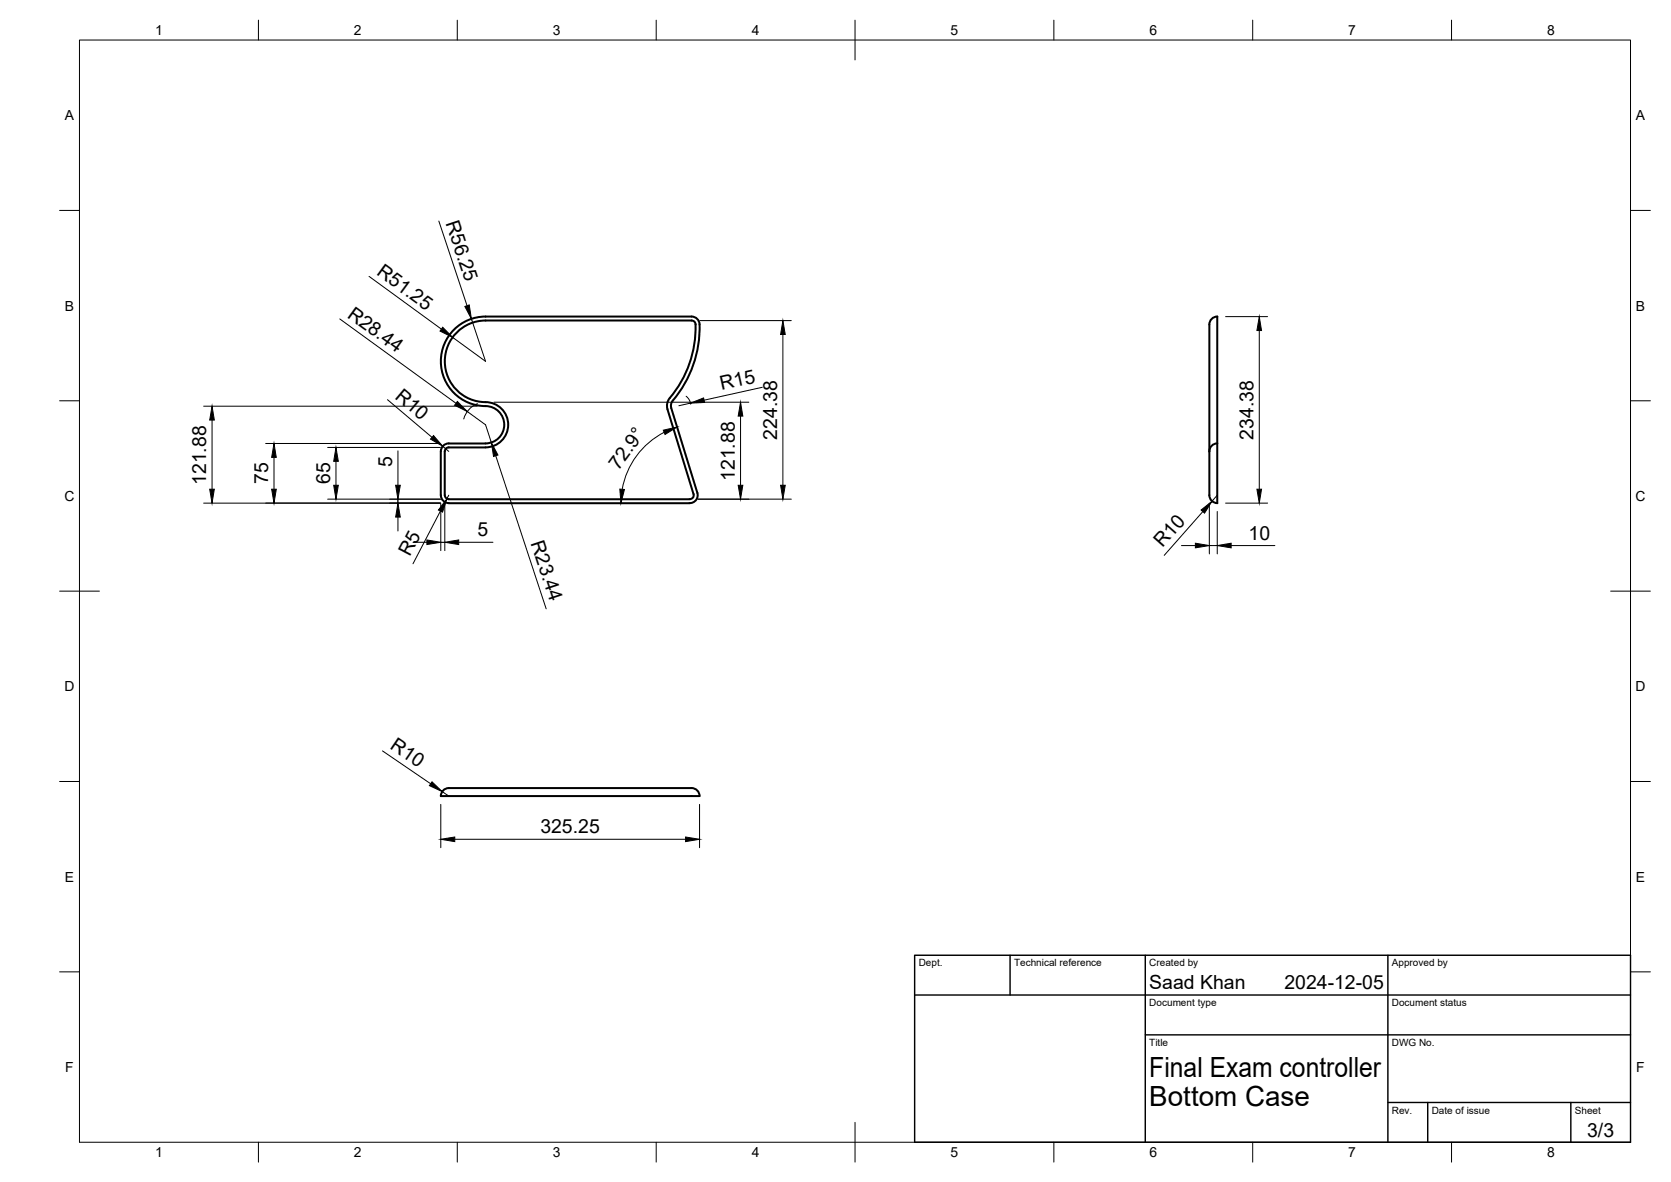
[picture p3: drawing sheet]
<svg xmlns="http://www.w3.org/2000/svg" width="420mm" height="297mm" viewBox="0 0 420 297" stroke-linecap="round" stroke-linejoin="round" font-family="sans-serif">
<!-- layer: Visible -->
<g fill="none" stroke="#000" stroke-width=".51">
<path d="M304.1 81.6v42.8a2 2 0 0 0 2 2M304.1 81.6a1.93 1.93 0 0 1 2-2v46.9M110.8 113.4v11a2 2 0 0 0 2.1 2M112.8 112.4h9.3M112.9 112.4a1.01 1.01 0 0 0-1.1 1M122.1 112.4a5.7 5.7 0 0 0 5.7-5.7 5.7 5.7 0 0 0-5.7-5.6 10.3 10.3 0 0 1-10.3-10.3 10.3 10.3 0 0 1 10.3-10.3h51.8a.99 .99 0 0 1 1 1 27.8 27.8 0 0 1-6.8 18.9l-.4 1.4 .1 1.1 6.6 21.2a1.03 1.03 0 0 1-1 1.4l-60.5-.1a1.01 1.01 0 0 1-1.1-1v-11M168.8 102.6l6.5 21.3M168.8 102.5l-.1-.7a3.8 3.8 0 0 1 1.4-2.3 27.8 27.8 0 0 0 5.7-18.5 2 2 0 0 0-1.9-1.4h-51.8a11.3 11.3 0 0 0-11.2 11.7 11.3 11.3 0 0 0 12 10.8 4.7 4.7 0 0 1 3.9 5.1 4.7 4.7 0 0 1-4.7 4.2h-9.3a1.96 1.96 0 0 0-2 2M306.1 111.4a2 2 0 0 0-2 2M112.8 126.5h60.6M175.3 123.8a2 2 0 0 1-1.9 2.6M110.8 200.1h65.1"/>
<path d="M110.8 200a2.32 2.32 0 0 1 3-2h60.1a2 2 0 0 1 2 2"/>
</g>
<!-- layer: BORDER -->
<g fill="none" stroke="#000" stroke-width=".25">
<path d="M20 10.1h390v276.9h-390zM65 5.1v5M115 5.1v5M165 5.1v5M215 5.1v10M265 5.1v5M315 5.1v5M365 5.1v5M15 52.9h5M410 52.9h5M15 100.7h5M410 100.7h5"/>
<path d="M15 148.6h10M405 148.6h10M15 196.4h5M410 196.4h5M15 244.2h5M410 244.2h5M65 287v5M115 287v5M165 287v5M215 282.1v9.9M265 287v5M315 287v5"/>
<path d="M365 287v5"/>
</g>
<!-- layer: TITLEBLOCK -->
<path d="M230 240.1h180v46.9h-180zM230 250h180M254 240.1v9.9M288 240.1v46.9M349 240.1v46.9M288 260.1h122M349 277.1h61M359 277.1v9.9M395 277.1v9.9" fill="none" stroke="#000" stroke-width=".36"/>
<!-- layer: FD_Dimensions -->
<g fill="none" stroke="#000" stroke-width=".25">
<path d="M110.3 55.5l7.1 21.3M92.8 69.5l18.2 13.2M308.2 79.6h10.5M85.4 80.1l29.3 21.3M118.5 80.1l3.6 10.7-8.3-6M172.5 99.6l.7 .7 .5 1.3M176 80.6h23M191.7 97.3l-14.7 3.3M196.8 84.1v37.8M316.6 83.1v39.8M51.2 102.1h68.8M53.3 105.6v17.3"/>
<path d="M66.8 111.4h43.9M68.9 114.9v8M82.4 112.4h28.3M84.5 115.9v6M97.4 100.4l11.2 9.5M100.1 113.3v8.6M111.3 112.1l1.5 1.3M117.5 103.4l4.6 3.4 1.4 4.4M120 101.4a5.7 5.7 0 0 0-3.4 3.9M124.2 101.1h64.1M124.7 114.5l12.6 38.5M167 108.6a20 20 0 0 0-10.5 14.3"/>
<path d="M173.6 101.3l-2.9 .7M186.2 104.6v17.3M51.2 126.4h59.5M82.4 125.4h28.3M100.1 125.4v1M100.1 129.9v3.5M103.8 136.3h3.5M110.7 128.4l-6.9 13.3M110.8 126.5v11.9M110.8 136.3h1M111.8 126.5v11.9M112.8 124.4l-.4 .9"/>
<path d="M115.3 136.3h8.7M175.5 125.4h23.5M297.1 137.1h3.5M302.4 128.6l-9.7 11M304.1 126.5v12.7M304.1 137.1h2M306.1 128.5v10.7M306.1 124.4l-1.3 1.5M308.2 126.4h10.5M309.6 137.1h10.9M96.2 188.7l12.1 8.3M111.2 198.9l1.6 1.2"/>
<path d="M110.8 202.1v10.9M114.3 210.9h58.1M175.9 202.1v10.9"/>
</g>
<g fill="#000" stroke="#000" stroke-width=".25">
<path d="M116.9 77l1.1-.4 .5 3.5zM111.3 82.2l2.5 2.6-3.2-1.6zM173.6 101.3l3.3-1.3 .3 1.1zM196.8 80.6l.6 3.5h-1.1zM316.6 79.6l.6 3.5h-1.2zM53.3 102.1l.6 3.5h-1.2zM68.9 111.4l.6 3.5h-1.2zM84.5 112.4l.6 3.5h-1.2zM109 109.5l2.3 2.6-3.1-1.8zM115 100.9l2.5 2.5-3.2-1.6zM123.5 111.2l1.7 3.1-1.1 .4zM166.8 108.1l3.4-.8-3 1.9z"/>
<path d="M186.2 101.1l.6 3.5h-1.2zM52.7 122.9h1.2l-.6 3.5zM68.3 122.9h1.2l-.6 3.5zM83.9 121.9h1.2l-.6 3.5zM100.1 126.4l.5 3.5h-1.1zM99.5 121.9h1.1l-.5 3.5zM107.3 135.7l3.5 .6-3.5 .5zM112.4 125.3l-1.1 3.4-1.1-.5zM111.8 136.3l3.5-.6v1.1zM155.9 122.9l1.1 .1-.9 3.4zM185.6 121.9h1.2l-.6 3.5zM196.3 121.9h1.1l-.6 3.5z"/>
<path d="M300.6 136.5l3.5 .6-3.5 .6zM302 128.2l2.8-2.3-1.9 3.1zM306.1 137.1l3.5-.6v1.2zM316 122.9h1.2l-.6 3.5zM108.6 196.5l2.6 2.4-3.2-1.5zM110.8 210.9l3.5-.6v1.2zM172.4 210.3l3.5 .6-3.5 .6z"/>
</g>
<g font-size="7">
<text x="289" y="270.6">Final Exam controller</text>
<text x="289" y="278.1">Bottom Case</text>
</g>
<g font-size="4.9">
<text x="112.1" y="56.1" transform="rotate(72 112.1 56.1)">R56.25</text>
<text x="94.5" y="68.9" transform="rotate(36 94.5 68.9)">R51.25</text>
<text x="87.1" y="79.6" transform="rotate(36 87.1 79.6)">R28.44</text>
<text x="99.1" y="100" transform="rotate(40 99.1 100)">R10</text>
<text x="181.4" y="98.1" transform="rotate(-13 181.4 98.1)">R15</text>
<text x="195.4" y="110.5" transform="rotate(-90 195.4 110.5)">224.38</text>
<text x="315.2" y="110.5" transform="rotate(-90 315.2 110.5)">234.38</text>
<text x="98.6" y="117.2" transform="rotate(-90 98.6 117.2)">5</text>
<text x="155.5" y="118.3" transform="rotate(-54 155.5 118.3)">72.9°</text>
<text x="51.9" y="121.9" transform="rotate(-90 51.9 121.9)">121.88</text>
<text x="67.4" y="121.7" transform="rotate(-90 67.4 121.7)">75</text>
<text x="83" y="121.7" transform="rotate(-90 83 121.7)">65</text>
<text x="184.7" y="120.9" transform="rotate(-90 184.7 120.9)">121.88</text>
<text x="120" y="134.8">5</text>
<text x="133.4" y="136.5" transform="rotate(72 133.4 136.5)">R23.44</text>
<text x="292.3" y="137.8" transform="rotate(-49 292.3 137.8)">R10</text>
<text x="313.9" y="135.6">10</text>
<text x="103" y="140.1" transform="rotate(-62 103 140.1)">R5</text>
<text x="97.9" y="188.1" transform="rotate(34 97.9 188.1)">R10</text>
<text x="135.9" y="209.5">325.25</text>
<text x="289" y="248.5">Saad Khan</text>
<text x="323" y="248.5">2024-12-05</text>
<text x="399.1" y="285.7">3/3</text>
</g>
<g font-size="3.5">
<text x="39" y="8.8">1</text>
<text x="89" y="8.8">2</text>
<text x="139" y="8.8">3</text>
<text x="189" y="8.8">4</text>
<text x="239" y="8.8">5</text>
<text x="289" y="8.8">6</text>
<text x="339" y="8.8">7</text>
<text x="389" y="8.8">8</text>
<text x="16.3" y="30.2">A</text>
<text x="411.3" y="30.2">A</text>
<text x="16.3" y="78">B</text>
<text x="411.3" y="78">B</text>
<text x="16.2" y="125.9">C</text>
<text x="411.2" y="125.9">C</text>
<text x="16.2" y="173.7">D</text>
<text x="411.2" y="173.7">D</text>
<text x="16.3" y="221.6">E</text>
<text x="411.3" y="221.6">E</text>
<text x="16.4" y="269.4">F</text>
<text x="411.4" y="269.4">F</text>
<text x="39" y="290.8">1</text>
<text x="89" y="290.8">2</text>
<text x="139" y="290.8">3</text>
<text x="189" y="290.8">4</text>
<text x="239" y="290.8">5</text>
<text x="289" y="290.8">6</text>
<text x="339" y="290.8">7</text>
<text x="389" y="290.8">8</text>
</g>
<g font-size="2.5">
<text x="231" y="242.9">Dept.</text>
<text x="255" y="242.9">Technical reference</text>
<text x="289" y="242.9">Created by</text>
<text x="350" y="242.9">Approved by</text>
<text x="289" y="252.8">Document type</text>
<text x="350" y="252.8">Document status</text>
<text x="289" y="262.9">Title</text>
<text x="350" y="262.9">DWG No.</text>
<text x="350" y="279.9">Rev.</text>
<text x="360" y="279.9">Date of issue</text>
<text x="396" y="279.9">Sheet</text>
</g>
</svg>
